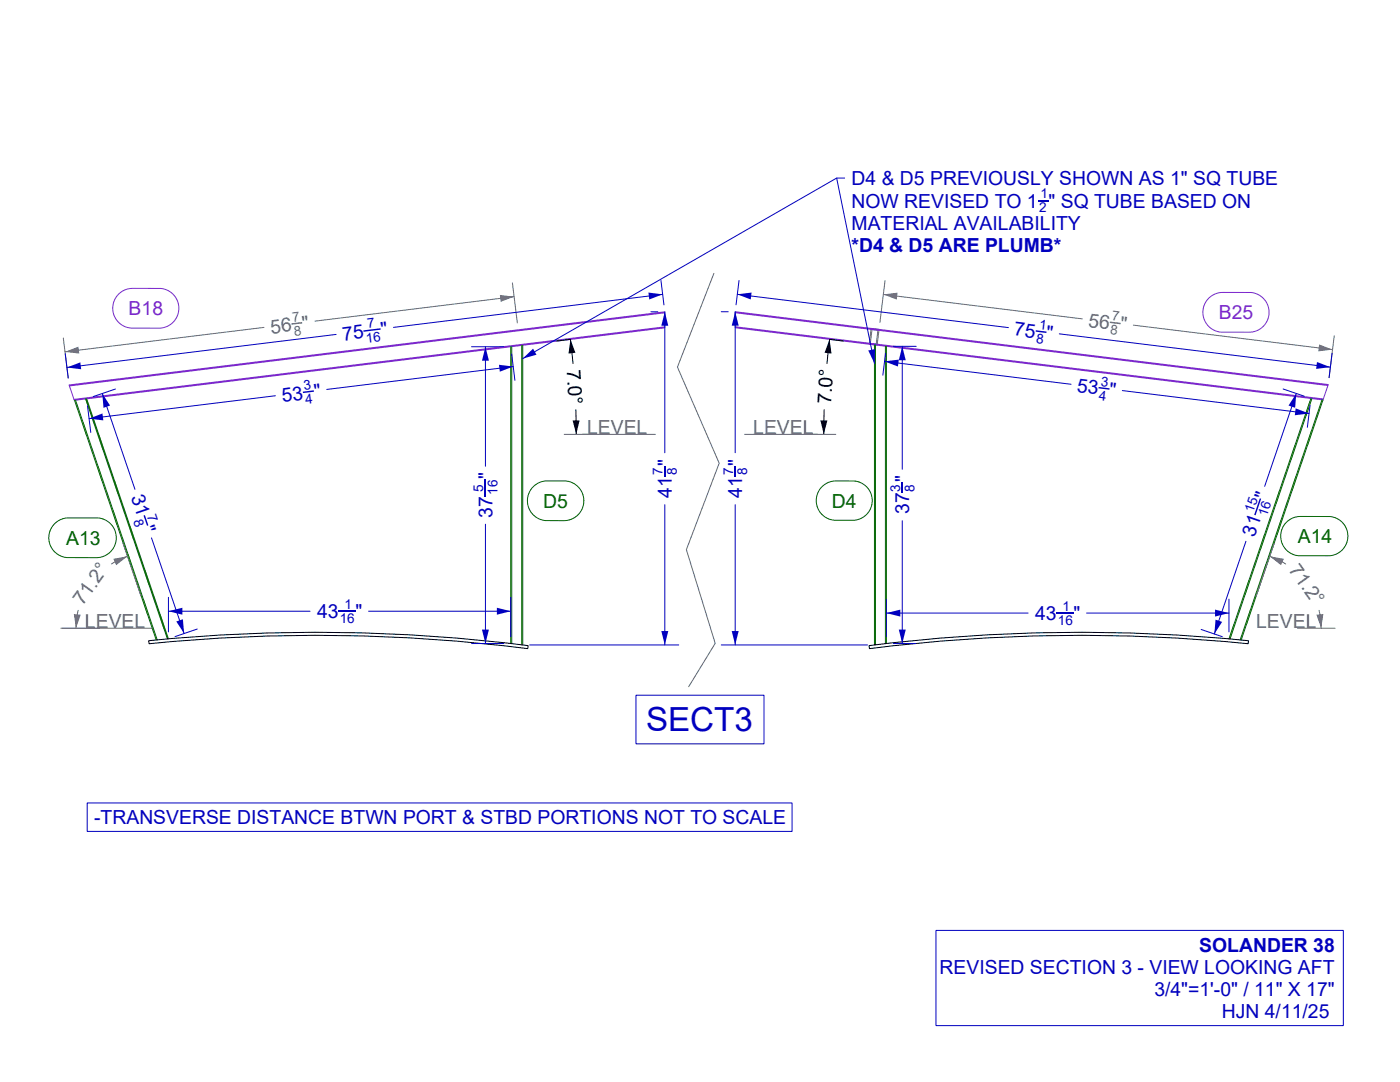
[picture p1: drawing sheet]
<svg xmlns="http://www.w3.org/2000/svg" width="279mm" height="216mm" viewBox="0 0 279 216" stroke-linecap="round" stroke-linejoin="round" font-family="sans-serif">
<!-- layer: Make2D -->
<path d="M142.5 54.6l-7.3 18.6 8.3 19.2-6.5 17.3 5.7 18.7-5.3 8.6M173.9 65.5l1.5 .2-.4 3.2-1.5-.2zM174 65.8l1.2 .1-.3 2.8-1.2-.2zM112.6 86.7h18.2M148.6 86.7h18.2M12.1 125.4h18.2" fill="none" stroke="#696969" stroke-width=".2"/>
<path d="M23.7 58.7a4 4 0 0 1 2.8-1.2l5.6 .1a4 4 0 0 1 3.6 4.1 4 4 0 0 1-4 3.8h-5.6a4 4 0 0 1-3.4-2.6 4 4 0 0 1 1-4.2zM241.2 59.5a4 4 0 0 1 2.8-1.2l5.6 .1a4 4 0 0 1 3.7 4.1 4 4 0 0 1-4 3.8h-5.6a4 4 0 0 1-3.4-2.6 4 4 0 0 1 .9-4.2zM13.8 76.8l118.9-14.6v.2l-118.8 14.6zM13.9 77l.9 2.7M17.3 79.6l115.4-14.2v-.2l-117.9 14.5v.2l2.3-.3M132.7 62.4v2.8M146.7 65.2l117.4 14.4-.1 .2-117.3-14.4zM146.7 62.2l118.4 14.5-.1 .2-118.3-14.5zM146.7 62.4v2.8M265 76.9l-.9 2.7" fill="none" stroke="#7d26cd" stroke-width=".2"/>
<g fill="none" stroke="#006300" stroke-width=".2">
<path d="M14.9 79.9l16.3 47.8M15.1 79.9l16.3 47.8M101.9 69.2v59.2M102.1 69.2v59.2M104.1 68.9v59.8M104.3 68.9v59.8M174.5 68.8v59.9M174.7 68.8v59.9M176.7 69.1v59.3M176.9 69.1v59.3M261.6 79.5l-16.3 48M261.8 79.5l-16.3 48"/>
<path d="M263.8 79.8l-16.3 47.9M264 79.8l-16.3 47.9M106.4 97.1a4 4 0 0 1 2.8-1.1h3.7a4 4 0 0 1 3.6 4.1 4 4 0 0 1-4 3.8h-3.6a4 4 0 0 1-3.4-2.6 4 4 0 0 1 .9-4.2zM164.1 97.1a3.9 3.9 0 0 1 2.7-1.1h3.7a3.9 3.9 0 0 1 3.6 4.1 3.9 3.9 0 0 1-4 3.7h-3.6a3.9 3.9 0 0 1-3.4-2.6 3.9 3.9 0 0 1 1-4.1zM10.9 104.5a4 4 0 0 1 2.8-1.2h5.9a4 4 0 0 1 3.6 4.2 4 4 0 0 1-4 3.8h-5.8a4 4 0 0 1-3.4-2.6 4 4 0 0 1 .9-4.2zM256.7 104.2a3.9 3.9 0 0 1 2.8-1.1h5.9a3.9 3.9 0 0 1 3.6 4.1 3.9 3.9 0 0 1-3.9 3.7h-5.9a3.9 3.9 0 0 1-3.4-2.6 3.9 3.9 0 0 1 .9-4.1zM33.6 127.5l-16.3-47.9h-.2l16.3 47.9"/>
</g>
<path d="M113.8 67.7l-2.7 .4M113.8 67.7l.6 4.8M165.6 67.7l-.6 4.8M165.6 67.7l2.7 .4M114.9 81.8l.1 4.9M116.3 86.7h1.5M161.6 86.7h1.5M164.5 81.8l-.1 4.9M29.7 127.8a336.1 336.1 0 0 1 75.7 1l-.1 .6a335.5 335.5 0 0 0-75.6-.9zM173.4 128.8a336.1 336.1 0 0 1 75.8-1l-.1 .7a335.5 335.5 0 0 0-75.6 .9z" fill="none" stroke="#000" stroke-width=".2"/>
<path d="M113.8 67.7l1 2.7-1.3 .2zM165.6 67.7l.3 2.9-1.3-.2zM114.3 83.9h1.4l-.7 2.8zM163.7 83.9h1.4l-.7 2.8z" fill="#000"/>
<g fill="#696969">
<path d="M221.5 64.2l2.1 .2v.3l-2.1-.3z"/>
<path d="M176.3 58.8l2.8-.4-.1 1.4z"/>
<path d="M263.3 68.7l2.6 1.1-2.8 .3z"/>
</g>
<path d="M176.3 58.8l39.7 4.8M176.6 56l-1 8.3M226.2 64.9l39.7 4.9M266.3 67l-1.1 8.4" fill="none" stroke="#696969" stroke-width=".2"/>
<g fill="#696969">
<path d="M58.1 64.5l2.2-.2v.2l-2.1 .3z"/>
<path d="M13 70.2l2.6-1 .2 1.4z"/>
<path d="M99.8 58.8l2.8 .4-2.7 1z"/>
</g>
<path d="M102.3 56.4l.9 8M102.6 59.2l-39.7 4.9M12.6 67.4l1 8M52.7 65.3l-39.7 4.9" fill="none" stroke="#696969" stroke-width=".2"/>
<g fill="#696969">
<path d="M262.7 122.7l1.4-.2-.4 2.9z"/>
<path d="M253.4 111l2.8 .5-.6 1.3z"/>
</g>
<path d="M253.4 111l1.6 .7 1.6 .8M254.3 108.4l-3.6 10.5M259 125.4h7.4M263.2 121.8l.4 1.8 .1 1.8" fill="none" stroke="#696969" stroke-width=".2"/>
<g fill="#696969">
<path d="M14.7 122.5l1.4 .2-.9 2.7z"/>
<path d="M22.6 111.5l2.8-.5-2.2 1.8z"/>
</g>
<path d="M24.5 108.4l3.6 10.5M25.4 111l-1.6 .7-1.6 .8M12.4 125.4h7.5M15.6 121.8l-.3 1.8-.1 1.8" fill="none" stroke="#696969" stroke-width=".2"/>
<path d="M173.3 69.9l1.3-.2-.1 2.8z" fill="#0000bf"/>
<path d="M167 35.5l7.5 37" fill="none" stroke="#0000bf" stroke-width=".2"/>
<g fill="#0000bf">
<path d="M206.7 65.9l2.2 .3-.1 .2-2.1-.2z"/>
<path d="M147.2 58.7l2.8-.3-.2 1.4z"/>
<path d="M262.8 72.2l2.7 1.1-2.8 .3z"/>
</g>
<path d="M147.2 58.7l54.1 6.7M147.5 56l-.6 4.8M211.4 66.6l54.1 6.7M265.8 70.5l-.6 4.9" fill="none" stroke="#0000bf" stroke-width=".2"/>
<path d="M146.7 92.9v2.2" fill="none" stroke="#0000bf" stroke-width=".29"/>
<g fill="#0000bf">
<path d="M146.7 62.2l.7 2.8h-1.4z"/>
<path d="M146 125.9h1.4l-.7 2.8z"/>
</g>
<path d="M143.9 62.2h1.4M146.7 62.2v28.1M146.7 100.7v28M143.9 128.7h29.2" fill="none" stroke="#0000bf" stroke-width=".2"/>
<path d="M180.1 96.2v2.2" fill="none" stroke="#0000bf" stroke-width=".29"/>
<g fill="#0000bf">
<path d="M179.4 125.6h1.4l-.7 2.8z"/>
<path d="M180.1 69.1l.7 2.8h-1.4z"/>
</g>
<path d="M178.3 69.1h4.5M180.1 69.1v24.5M180.1 103.9v24.5M178.3 128.4h4.5" fill="none" stroke="#0000bf" stroke-width=".2"/>
<g fill="#0000bf">
<path d="M251.4 99.4l.3 .1-1.1 3.3-.3-.1z"/>
<path d="M242.6 123.6l1.3 .5-1.6 2.4z"/>
<path d="M258.7 78.5l-.2 2.9-1.3-.5z"/>
</g>
<path d="M256.1 77.6l4.2 1.5M258.7 78.5l-6.3 18.5M248.7 108l-6.4 18.5M239.7 125.6l4.2 1.4" fill="none" stroke="#0000bf" stroke-width=".2"/>
<g fill="#0000bf">
<path d="M28.6 102.9l.3-.1 .7 2-.3 .1z"/>
<path d="M35.2 124l1.3-.4 .2 2.8z"/>
<path d="M20.4 78.5l1.6 2.4-1.3 .5z"/>
</g>
<path d="M20.4 78.5l6.5 19.1M23 77.6l-4.4 1.5M30.2 107.3l6.5 19.1M39.4 125.5l-4.5 1.5" fill="none" stroke="#0000bf" stroke-width=".2"/>
<g fill="#0000bf">
<path d="M60.4 78.2l2.2-.3 .1 .3-2.2 .2z"/>
<path d="M17.8 83.5l2.6-1 .2 1.4z"/>
<path d="M99.6 72.8l2.8 .3-2.6 1.1z"/>
</g>
<path d="M55 79l-37.2 4.5M102.1 70.6l.7 5.3M102.4 73.1l-37.2 4.6M17.5 81l.6 5.3" fill="none" stroke="#0000bf" stroke-width=".2"/>
<path d="M96.9 95.6v3.5" fill="none" stroke="#0000bf" stroke-width=".29"/>
<g fill="#0000bf">
<path d="M96.2 125.6h1.4l-.7 2.8z"/>
<path d="M96.9 69.2l.7 2.8h-1.4z"/>
</g>
<path d="M94.1 69.2h6.4M96.9 69.2v23.8M96.9 104.6v23.8M94.1 128.4h6.4" fill="none" stroke="#0000bf" stroke-width=".2"/>
<path d="M67.5 122h3.5" fill="none" stroke="#0000bf" stroke-width=".29"/>
<g fill="#0000bf">
<path d="M33.6 122l2.8-.7v1.4z"/>
<path d="M99.2 121.3l2.7 .7-2.7 .7z"/>
</g>
<path d="M33.6 119.2v6.9M101.9 119.2v7.8M33.6 122h28.3M73.5 122h28.4" fill="none" stroke="#0000bf" stroke-width=".2"/>
<path d="M210.8 122.3h3.5" fill="none" stroke="#0000bf" stroke-width=".29"/>
<g fill="#0000bf">
<path d="M176.9 122.3l2.8-.7v1.4z"/>
<path d="M242.5 121.6l2.8 .7-2.8 .7z"/>
</g>
<path d="M176.9 119.6v7.4M245.3 119.6v6.5M176.9 122.3h28.3M216.9 122.3h28.4" fill="none" stroke="#0000bf" stroke-width=".2"/>
<g fill="#0000bf">
<path d="M72.5 65.9l3.4-.4 .1 .3-3.5 .4z"/>
<path d="M13.4 73.3l2.6-1 .2 1.4z"/>
<path d="M129.4 58.4l2.8 .3-2.6 1.1z"/>
</g>
<path d="M131.9 56l.6 4.8M132.2 58.7l-53.7 6.6M13 70.6l.6 4.8M67.1 66.7l-53.7 6.6" fill="none" stroke="#0000bf" stroke-width=".2"/>
<g fill="#0000bf">
<path d="M219.3 77.2l2.1 .3v.3l-2.2-.3z"/>
<path d="M176.5 72.1l2.9-.3-.2 1.3z"/>
<path d="M258.6 81.5l2.6 1-2.8 .4z"/>
</g>
<path d="M176.5 72.1l37.3 4.6M176.7 70.5l-.5 4.4M224 77.9l37.2 4.6M261.4 80.9l-.5 4.4" fill="none" stroke="#0000bf" stroke-width=".2"/>
<path d="M132.7 92.9v2.2" fill="none" stroke="#0000bf" stroke-width=".29"/>
<g fill="#0000bf">
<path d="M132 125.9h1.4l-.7 2.8z"/>
<path d="M132.7 62.2l.7 2.8h-1.4z"/>
</g>
<path d="M129.9 62.2h1.4M132.7 62.2v28.1M132.7 100.7v28M105.7 128.7h29.8" fill="none" stroke="#0000bf" stroke-width=".2"/>
<path d="M207.1 40h2.2" fill="none" stroke="#0000bf" stroke-width=".29"/>
<path d="M104.3 71.6l2.1-2 .7 1.2z" fill="#0000bf"/>
<path d="M168.6 35.5h-1.6l-62.7 36.1M126.9 138.7h25.6v9.7h-25.6zM17.4 160.2h140.7v5.7h-140.7zM186.8 185.7h81.3v18.9h-81.3z" fill="none" stroke="#0000bf" stroke-width=".2"/>
<text font-size="6.6" fill="#0000bf" x="128.9" y="145.9">SECT3</text>
<g font-size="3.9" fill="#0000bf">
<text x="169.9" y="37">D4 &amp; D5 PREVIOUSLY SHOWN AS 1&quot; SQ TUBE</text>
<text x="169.9" y="41.4">NOW REVISED TO 1 &quot; SQ TUBE BASED ON</text>
<text x="169.9" y="45.9">MATERIAL AVAILABILITY</text>
<text x="169.9" y="50.3">*D4 &amp; D5 ARE PLUMB*</text>
<text x="68.5" y="68" transform="rotate(-7 68.5 68)">75</text>
<text x="76.1" y="67" transform="rotate(-7 76.1 67)">&quot;</text>
<text x="202.3" y="66.9" transform="rotate(7 202.3 66.9)">75 &quot;</text>
<text x="56.4" y="80.2" transform="rotate(-7 56.4 80.2)">53 &quot;</text>
<text x="214.8" y="78.2" transform="rotate(7 214.8 78.2)">53 &quot;</text>
<text x="98.3" y="95.6" transform="rotate(-90 98.3 95.6)">&quot;</text>
<text x="26.1" y="99.2" transform="rotate(71 26.1 99.2)">31 &quot;</text>
<text x="134.1" y="99.3" transform="rotate(-90 134.1 99.3)">41 &quot;</text>
<text x="148.1" y="99.3" transform="rotate(-90 148.1 99.3)">41 &quot;</text>
<text x="252.9" y="99.9" transform="rotate(-71 252.9 99.9)">&quot;</text>
<text x="98.3" y="103.3" transform="rotate(-90 98.3 103.3)">37</text>
<text x="181.5" y="102.6" transform="rotate(-90 181.5 102.6)">37 &quot;</text>
<text x="250.4" y="107.3" transform="rotate(-71 250.4 107.3)">31</text>
<text x="63.3" y="123.4">43</text>
<text x="71" y="123.4">&quot;</text>
<text x="206.6" y="123.7">43</text>
<text x="214.3" y="123.7">&quot;</text>
<text x="18.8" y="164.4">-TRANSVERSE DISTANCE BTWN PORT &amp; STBD PORTIONS NOT TO SCALE</text>
<text x="239.3" y="189.9">SOLANDER 38</text>
<text x="187.5" y="194.3">REVISED SECTION 3 - VIEW LOOKING AFT</text>
<text x="230.4" y="198.8">3/4&quot;=1'-0&quot; / 11&quot; X 17&quot;</text>
<text x="243.8" y="203.2">HJN 4/11/25</text>
</g>
<g font-size="3.9" fill="#7d26cd">
<text x="25.7" y="62.9">B18</text>
<text x="243.2" y="63.7">B25</text>
</g>
<g font-size="3.9" fill="#696969">
<text x="217.1" y="65.2" transform="rotate(7 217.1 65.2)">56 &quot;</text>
<text x="54.1" y="66.6" transform="rotate(-7 54.1 66.6)">56 &quot;</text>
<text x="117.2" y="86.7">LEVEL</text>
<text x="150.3" y="86.7">LEVEL</text>
<text x="257.1" y="113.7" transform="rotate(54 257.1 113.7)">71.2°</text>
<text x="16.6" y="120.9" transform="rotate(-54 16.6 120.9)">71.2°</text>
<text x="17" y="125.4">LEVEL</text>
<text x="250.7" y="125.4">LEVEL</text>
</g>
<g font-size="3.9">
<text x="113.1" y="73.8" transform="rotate(87 113.1 73.8)">7.0°</text>
<text x="165.9" y="80.6" transform="rotate(-87 165.9 80.6)">7.0°</text>
</g>
<g font-size="3.9" fill="#006300">
<text x="108.4" y="101.3">D5</text>
<text x="166" y="101.3">D4</text>
<text x="13.2" y="108.7">A13</text>
<text x="259" y="108.4">A14</text>
</g>
<g font-size="2.7" fill="#0000bf">
<text x="207.7" y="39.6">1</text>
<text x="207.4" y="42.4">2</text>
<text x="73.4" y="65.5" transform="rotate(-7 73.4 65.5)">7</text>
<text x="207.3" y="65.7" transform="rotate(7 207.3 65.7)">1</text>
<text x="73.1" y="68.4" transform="rotate(-7 73.1 68.4)">16</text>
<text x="206.7" y="68.5" transform="rotate(7 206.7 68.5)">8</text>
<text x="60.7" y="77.8" transform="rotate(-7 60.7 77.8)">3</text>
<text x="219.6" y="77" transform="rotate(7 219.6 77)">3</text>
<text x="61" y="80.6" transform="rotate(-7 61 80.6)">4</text>
<text x="219.2" y="79.7" transform="rotate(7 219.2 79.7)">4</text>
<text x="132.2" y="94.8" transform="rotate(-90 132.2 94.8)">7</text>
<text x="135.1" y="94.8" transform="rotate(-90 135.1 94.8)">8</text>
<text x="146.3" y="94.8" transform="rotate(-90 146.3 94.8)">7</text>
<text x="149.1" y="94.8" transform="rotate(-90 149.1 94.8)">8</text>
<text x="96.5" y="98.1" transform="rotate(-90 96.5 98.1)">5</text>
<text x="99.3" y="98.8" transform="rotate(-90 99.3 98.8)">16</text>
<text x="179.6" y="98.1" transform="rotate(-90 179.6 98.1)">3</text>
<text x="182.5" y="98.1" transform="rotate(-90 182.5 98.1)">8</text>
<text x="26.6" y="103.9" transform="rotate(71 26.6 103.9)">8</text>
<text x="29.3" y="103" transform="rotate(71 29.3 103)">7</text>
<text x="250.1" y="102.3" transform="rotate(-71 250.1 102.3)">15</text>
<text x="252.8" y="103.3" transform="rotate(-71 252.8 103.3)">16</text>
<text x="67.8" y="124.4">16</text>
<text x="68.7" y="121.5">1</text>
<text x="211.1" y="124.8">16</text>
<text x="212" y="121.9">1</text>
</g>
<g font-size="2.7" fill="#696969">
<text x="58.4" y="64.2" transform="rotate(-7 58.4 64.2)">7</text>
<text x="221.9" y="63.9" transform="rotate(7 221.9 63.9)">7</text>
<text x="58.8" y="67" transform="rotate(-7 58.8 67)">8</text>
<text x="221.5" y="66.7" transform="rotate(7 221.5 66.7)">8</text>
</g>
</svg>
